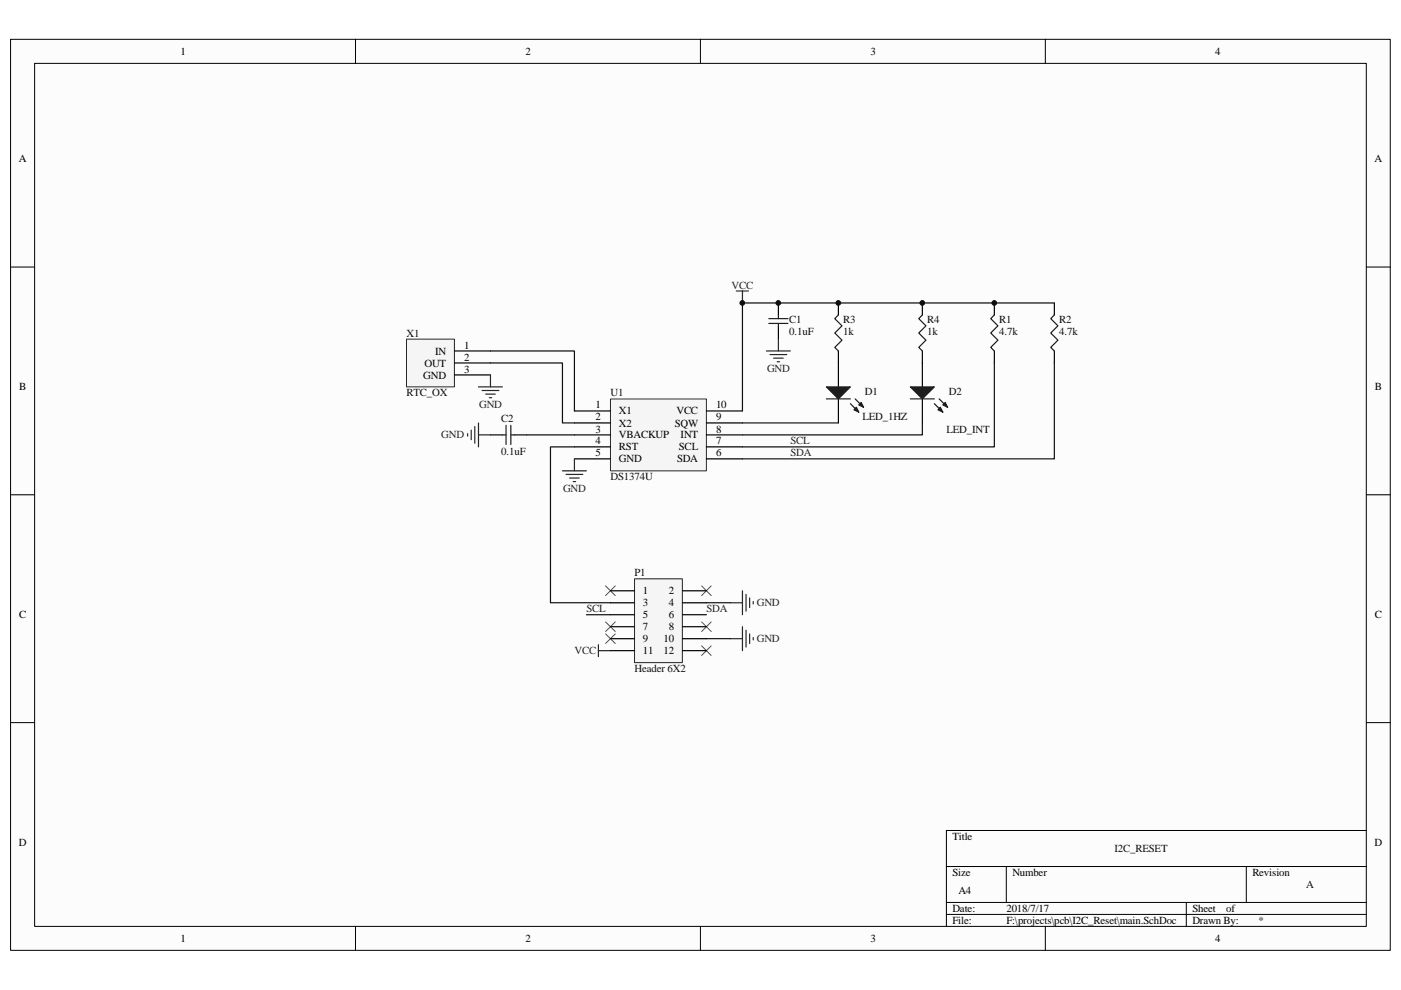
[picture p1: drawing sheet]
<svg xmlns="http://www.w3.org/2000/svg" width="297mm" height="210mm" viewBox="0 0 297 210" stroke-linecap="round" stroke-linejoin="round" font-family="sans-serif">
<path d="M2.3 8.4h292.5v193.2h-292.5z" fill="#fcfcfc"/>
<path d="M2.2 8.3h292.6v193.3h-292.6z" fill="none" stroke="#000" stroke-width=".21"/>
<path d="M7.4 13.5h282.3v183h-282.3z" fill="#fcfcfc"/>
<g fill="none" stroke="#000" stroke-width=".21">
<path d="M7.3 13.4h282.4v183.1h-282.4zM75.4 8.3v5.1M148.5 8.3v5.1M221.6 8.3v5.1M2.2 56.6h5.1M289.7 56.6h5.1M2.2 104.9h5.1M289.7 104.9h5.1M2.2 153.3h5.1M289.7 153.3h5.1M289.7 176.1h-89v20.4M75.4 196.5v5.1"/>
<path d="M148.5 196.5v5.1M200.7 183.8h89M200.7 191.4h89M200.7 194h89M213.4 183.8v7.6M221.6 196.5v5.1M251.5 191.4v5.1M264.2 183.8v7.6"/>
</g>
<path d="M129.5 84.6h20.3v15.3h-20.3z" fill="#f5f5f5"/>
<path d="M129.4 84.6h20.4v15.3h-20.4z" fill="none" stroke="#262626" stroke-width=".21"/>
<path d="M165 64.3v2.5M165 69.4v2.5M121.8 87.2h7.6M121.8 89.7h7.6M121.8 92.2h7.6M121.8 94.8h7.6M121.8 97.3h7.6M149.8 87.2h7.6M149.8 89.7h7.6M149.8 92.2h7.6M149.8 94.8h7.6M149.8 97.3h7.6" fill="none" stroke="#000" stroke-width=".25"/>
<path d="M156.1 61.7h2.6M157.4 61.7v2.6M162.5 74.4h5.1M163.3 75.2h3.5M164 76h2M164.8 76.7h.5M165 71.9v2.5" fill="none" stroke="#262626" stroke-width=".25"/>
<path d="M163 68.6h4.1M163 67.6h4.1M165 66.8v.8M165 68.6v.8" fill="none" stroke="#1c1c1c" stroke-width=".25"/>
<path d="M86.2 71.9h10.1v10.2h-10.1z" fill="#f5f5f5"/>
<path d="M86.2 71.9h10.1v10.2h-10.1z" fill="none" stroke="#262626" stroke-width=".21"/>
<g fill="none" stroke="#000" stroke-width=".25">
<path d="M96.3 74.4h7.7M96.3 77h7.7M96.3 79.5h7.7M177.8 64.3v2.5M177.8 74.4v7.7M195.6 64.3v2.5M195.6 74.4v7.7M210.8 64.3v2.5M210.8 74.4v2.6M223.5 64.3v2.5M223.5 74.4v2.6M104 92.2h2.5"/>
<path d="M109.1 92.2h2.5M177.8 84.6v5.1M195.6 84.6v5.1"/>
</g>
<g fill="none" stroke="#262626" stroke-width=".25">
<path d="M104 79.5v2.6M99.1 92v.5M99.9 91.2v2.1M100.7 90.5v3.5M101.4 92.2h2.6M101.4 82.1h5.1M101.4 89.7v5.1M102.2 82.8h3.6M103 83.6h2M103.7 84.3h.5M119.2 99.9h5.1M121.8 97.3v2.6"/>
<path d="M120 100.6h3.6M120.8 101.4h2M121.5 102.2h.5M126.9 138h2.5M126.9 136.7v2.6M154.9 127.8h2.5M154.9 135.5h2.5M157.4 125.3v5.1M157.4 132.9v5.1M158.2 126.1v3.5M158.2 133.7v3.5M158.9 126.8v2.1"/>
<path d="M158.9 134.5v2M159.7 127.6v.5M159.7 135.2v.5"/>
</g>
<path d="M104 77h15.2v12.7h2.6M210.8 77v17.8h-53.4M223.5 77v20.3h-66.1M111.6 92.2h10.2M121.8 94.8h-5.1v33h12.7M124.3 130.4h5.1M149.8 127.8h5.1M149.8 135.5h5.1" fill="none" stroke="#0e0e0e" stroke-width=".25"/>
<g fill="none" stroke="#1c1c1c" stroke-width=".25">
<path d="M177.8 66.8l-.8 .8 1.5 1.5-1.5 1.5 1.5 1.6-1.5 1.5 .8 .7M195.6 66.8l-.8 .8 1.5 1.5-1.5 1.5 1.5 1.6-1.5 1.5 .8 .7M210.8 66.8l-.7 .8 1.5 1.5-1.5 1.5 1.5 1.6-1.5 1.5 .7 .7M223.5 66.8l-.7 .8 1.5 1.5-1.5 1.5 1.5 1.6-1.5 1.5 .7 .7M106.5 92.2h.8M107.3 90.2v4.1M108.3 90.2v4.1M108.3 92.2h.8M175.2 84.6h5.1M180.3 85.6l1.8 1.8M181.3 84.6l1.8 1.8M193 84.6h5.1"/>
<path d="M198.1 85.6l1.8 1.8M199.1 84.6l1.8 1.8"/>
</g>
<path d="M128.4 124.3l2 2M128.4 131.9l2 2M128.4 134.5l2 2M130.4 124.3l-2 2M130.4 131.9l-2 2M130.4 134.5l-2 2M148.8 124.3l2 2M148.8 131.9l2 2M148.8 137l2 2M150.8 124.3l-2 2M150.8 131.9l-2 2M150.8 137l-2 2" fill="none" stroke="#4c4c4c" stroke-width=".21"/>
<g fill="#1c1c1c" stroke="#1c1c1c" stroke-width=".25">
<path d="M175.2 82.1h5.1l-2.5 2.5z"/>
<path d="M181.6 86.4l.5 1-1-.5z"/>
<path d="M182.1 85.9l.5-.5 .5 1z"/>
<path d="M193 82.1h5.1l-2.5 2.5z"/>
<path d="M199.4 86.4l.5 1-1-.5z"/>
<path d="M199.9 85.9l.5-.5 .5 1z"/>
</g>
<path d="M134.6 122.8h10.1v17.7h-10.1z" fill="#f5f5f5"/>
<path d="M134.5 122.8h10.2v17.7h-10.2z" fill="none" stroke="#262626" stroke-width=".21"/>
<path d="M129.4 125.3h5.1M129.4 127.8h5.1M129.4 130.4h5.1M129.4 132.9h5.1M129.4 135.5h5.1M129.4 138h5.1M144.7 125.3h5.1M144.7 127.8h5.1M144.7 130.4h5.1M144.7 132.9h5.1M144.7 135.5h5.1M144.7 138h5.1" fill="none" stroke="#000" stroke-width=".25"/>
<path d="M104 74.4h17.8v12.8M223.5 64.3h-66.1v22.9M157.4 89.7h20.4M195.6 89.7v2.5h-38.2" fill="none" stroke="#0e0e0e" stroke-width=".25"/>
<g fill="#0e0e0e" stroke="#0e0e0e" stroke-width=".21">
<circle cx="157.4" cy="64.3" r=".49"/>
<circle cx="165" cy="64.3" r=".5"/>
<circle cx="177.7" cy="64.3" r=".5"/>
<circle cx="195.5" cy="64.3" r=".49"/>
<circle cx="210.8" cy="64.3" r=".49"/>
</g>
<g font-size="2.3">
<text x="38.3" y="11.6">1</text>
<text x="111.4" y="11.6">2</text>
<text x="184.5" y="11.6">3</text>
<text x="257.7" y="11.6">4</text>
<text x="4" y="34.5">A</text>
<text x="291.4" y="34.5">A</text>
<text x="90" y="77.7">OUT</text>
<text x="92.2" y="75.2">IN</text>
<text x="98.4" y="73.9">1</text>
<text x="98.4" y="76.5">2</text>
<text x="4" y="82.8">B</text>
<text x="89.7" y="80.3">GND</text>
<text x="98.4" y="79">3</text>
<text x="291.5" y="82.8">B</text>
<text x="126.3" y="86.6">1</text>
<text x="126.3" y="89.2">2</text>
<text x="131.2" y="87.9">X1</text>
<text x="143.4" y="87.9">VCC</text>
<text x="151.8" y="86.6">10</text>
<text x="151.8" y="89.2">9</text>
<text x="126.3" y="91.7">3</text>
<text x="126.3" y="94.3">4</text>
<text x="131.2" y="90.5">X2</text>
<text x="131.2" y="93">VBACKUP</text>
<text x="131.2" y="95.5">RST</text>
<text x="143.1" y="90.5">SQW</text>
<text x="143.9" y="95.5">SCL</text>
<text x="144.3" y="93">INT</text>
<text x="151.8" y="91.7">8</text>
<text x="151.8" y="94.3">7</text>
<text x="126.3" y="96.8">5</text>
<text x="131.2" y="98.1">GND</text>
<text x="143.5" y="98.1">SDA</text>
<text x="151.8" y="96.8">6</text>
<text x="4" y="131.1">C</text>
<text x="136.3" y="126">1</text>
<text x="136.3" y="128.6">3</text>
<text x="136.3" y="131.1">5</text>
<text x="141.8" y="126">2</text>
<text x="141.8" y="128.6">4</text>
<text x="141.8" y="131.1">6</text>
<text x="291.5" y="131.1">C</text>
<text x="136.3" y="133.7">7</text>
<text x="136.3" y="136.2">9</text>
<text x="140.7" y="136.2">10</text>
<text x="141.8" y="133.7">8</text>
<text x="136.3" y="138.8">11</text>
<text x="140.7" y="138.8">12</text>
<text x="4" y="179.4">D</text>
<text x="201.9" y="178.1">Title</text>
<text x="291.4" y="179.4">D</text>
<text x="201.9" y="185.8">Size</text>
<text x="214.6" y="185.8">Number</text>
<text x="265.5" y="185.8">Revision</text>
<text x="203.2" y="189.6">A4</text>
<text x="201.9" y="193.4">Date:</text>
<text x="201.9" y="195.9">File:</text>
<text x="213.4" y="193.4">2018/7/17</text>
<text x="213.4" y="195.9">F:\projects\pcb\I2C_Reset\main.SchDoc</text>
<text x="252.8" y="195.9">Drawn By:</text>
<text x="252.8" y="193.4">Sheet</text>
<text x="259.9" y="193.4">of</text>
<text x="38.3" y="199.8">1</text>
<text x="111.4" y="199.8">2</text>
<text x="184.5" y="199.8">3</text>
<text x="257.7" y="199.8">4</text>
</g>
<g font-size="2.3" fill="#262626">
<text x="155.1" y="61.2">VCC</text>
<text x="162.6" y="79">GND</text>
<text x="101.6" y="86.6">GND</text>
<text x="93.6" y="93">GND</text>
<text x="167.6" y="94.3">SCL</text>
<text x="167.6" y="96.8">SDA</text>
<text x="119.4" y="104.4">GND</text>
<text x="124.4" y="129.9">SCL</text>
<text x="149.8" y="129.9">SDA</text>
<text x="160.5" y="128.6">GND</text>
<text x="160.5" y="136.2">GND</text>
<text x="121.8" y="138.8">VCC</text>
</g>
<g font-size="2.3" fill="#0e0e0e">
<text x="86.2" y="71.4">X1</text>
<text x="167.3" y="68.6">C1</text>
<text x="167.3" y="71.1">0.1uF</text>
<text x="178.8" y="68.6">R3</text>
<text x="178.8" y="71.1">1k</text>
<text x="196.6" y="68.6">R4</text>
<text x="196.6" y="71.1">1k</text>
<text x="211.9" y="68.6">R1</text>
<text x="211.9" y="71.1">4.7k</text>
<text x="224.6" y="68.6">R2</text>
<text x="224.6" y="71.1">4.7k</text>
<text x="183.4" y="83.8">D1</text>
<text x="201.2" y="83.8">D2</text>
<text x="86.2" y="84.1">RTC_OX</text>
<text x="106.3" y="89.4">C2</text>
<text x="129.4" y="84.1">U1</text>
<text x="182.9" y="89.2">LED_1HZ</text>
<text x="200.7" y="91.7">LED_INT</text>
<text x="106.3" y="96.6">0.1uF</text>
<text x="129.4" y="101.9">DS1374U</text>
<text x="134.5" y="122.2">P1</text>
<text x="134.5" y="142.6">Header 6X2</text>
<text x="236.3" y="180.7">I2C_RESET</text>
<text x="277" y="188.4">A</text>
<text x="266.8" y="196">*</text>
</g>
</svg>
